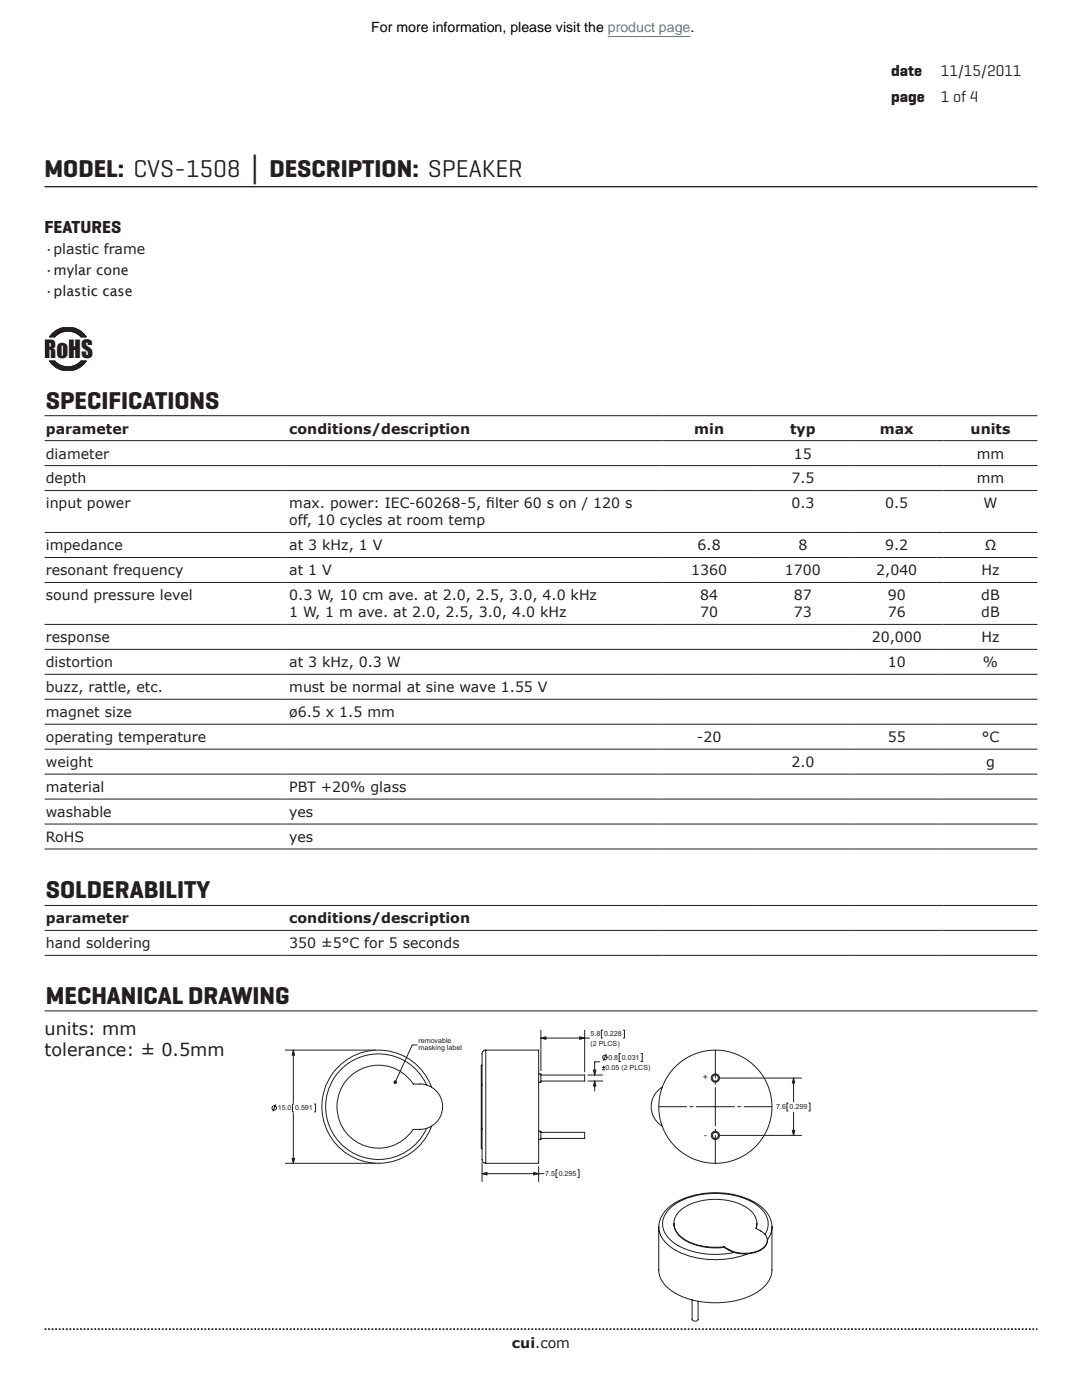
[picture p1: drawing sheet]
<svg xmlns="http://www.w3.org/2000/svg" width="216mm" height="279mm" viewBox="0 0 216 279" stroke-linecap="round" stroke-linejoin="round" font-family="sans-serif">
<path d="M8.9 37.3h198.1" fill="none" stroke="#231f20" stroke-width=".26"/>
<path d="M8.9 265.3h198.1" fill="none" stroke="#231f20" stroke-width=".35" stroke-dasharray=".4 .4 .4 .4 .4 .4" stroke-dashoffset=".7" stroke-linecap="butt"/>
<g fill="none" stroke="#231f20" stroke-width=".2">
<path d="M69.9 214.8a8.3 8.3 0 0 1 12.6 1.6 4.9 4.9 0 0 1 5.5 2.9 4.5 4.5 0 0 1-4.2 6.1h-1.4a8.3 8.3 0 0 1-12.2 1.8 8.3 8.3 0 0 1-.3-12.4zM85.1 216.6a10.5 10.5 0 0 0-16.1-4.1 10.5 10.5 0 0 0 0 16.6 10.5 10.5 0 0 0 16.1-3.9M86.1 217a11.3 11.3 0 0 0-17.3-5.2 11.3 11.3 0 0 0 0 18.1 11.3 11.3 0 0 0 17.3-5.2M96.2 216.4h-.2v9M96.2 212.6h-.2v3.8M96.9 209.6l-.5 .2-.2 .4v21.3l.3 .5 .4 .1M96.9 209.6v22.6M96.9 209.6h10.6v22.6h-10.6M107.5 214.3h.4v1.7h-.4M107.9 214.5h8.8v1.2h-8.8M132.1 217a4.5 4.5 0 0 0 0 7.7M142.7 209.6v5.5"/>
<path d="M142.7 215.8v.6M142.7 217v7.7M143.4 215.1h16.5M158.3 215.1v4.8M96 225.4v3.8h.2M96 225.4h.2M107.5 225.8h.4v1.6h-.4M107.9 226h8.8v1.2h-8.8M131.4 220.9h5.6M137.6 220.9h.7M138.9 220.9h7.7M142.7 225.3v.7"/>
<path d="M142.7 226.6v5.6M143.4 226.6h16.5M147.2 220.9h.6M148.5 220.9h5.5M157.3 220.1h-.3v1.6h.3M158.3 222v4.6M161.4 220.1h.2v1.6h-.2M131.4 244.9a5.9 5.9 0 0 0 3.8 4.9 18.1 18.1 0 0 0 14 .4M134.5 244.1a3.9 3.9 0 0 0 2.3 3.5 12.9 12.9 0 0 0 7.7 1.3l.9 .6M138.1 259.4v3.9a.7 .7 0 0 0 1.2 0v-3.6M144.5 248.8a11.7 11.7 0 0 1-8.9-2.2 3.2 3.2 0 0 1 .5-5.3 12.3 12.3 0 0 1 13.5 .2 3.2 3.2 0 0 1 1.2 3.6l1 .6a1.97 1.97 0 0 1 1.3 1.9 1.97 1.97 0 0 1-1.5 1.8 7.1 7.1 0 0 1-6.2 0M144.5 248.8l.9 .6"/>
<path d="M144.5 248.8v.1M151 244.1l-.1 1M152.6 246.4a3.9 3.9 0 0 0-.8-5.3 14.5 14.5 0 0 0-11.4-2.8 10.3 10.3 0 0 0-7.7 4.1 4.4 4.4 0 0 0 2.1 5.9 16 16 0 0 0 11.7 1.6M153.1 247.5a2.62 2.62 0 0 1-2.3 2.4 7.3 7.3 0 0 1-5.4-.4v-.1M154 244.9a6 6 0 0 0-3.8-5.2 17 17 0 0 0-16.2 .8 5.5 5.5 0 0 0-2.6 4.3v8.7a6.3 6.3 0 0 0 4.4 5.1 17.4 17.4 0 0 0 15.8-1.1 5.2 5.2 0 0 0 2.4-4v-8.6l-.2 1.2-.7 1.4"/>
<circle cx="142.7" cy="215.1" r=".83"/>
<circle cx="142.7" cy="215.1" r=".6"/>
<circle cx="142.7" cy="226.6" r=".83"/>
<circle cx="142.7" cy="220.9" r="11.3"/>
<circle cx="142.7" cy="226.6" r=".6"/>
</g>
<path d="M158.3 215.1l.3 1h-.5z" fill="#231f20"/>
<path d="M158.3 215.1l.3 1h-.5z" fill="none" stroke="#231f20" stroke-width=".2"/>
<path d="M158.1 225.6h.5l-.3 1z" fill="#231f20"/>
<g fill="none" stroke="#231f20" stroke-width=".2">
<path d="M56.9 209.6h18M58.5 209.6v10.5M55 220.5l-.5 1.2M56.9 232.2h18M58.5 222.1v10.1M58.6 220.3h-.2v1.6h.2M62.7 220.3h.3v1.6h-.3M158.1 225.6h.5l-.3 1z"/>
<circle cx="54.7" cy="221.1" r=".44"/>
</g>
<path d="M58.5 209.6l.3 1h-.5z" fill="#231f20"/>
<path d="M58.5 209.6l.3 1h-.5z" fill="none" stroke="#231f20" stroke-width=".2"/>
<path d="M58.3 231.2h.5l-.3 1z" fill="#231f20"/>
<path d="M83.3 208.5h-1l-3.4 7.5M58.3 231.2h.5l-.3 1z" fill="none" stroke="#231f20" stroke-width=".2"/>
<path d="M78.7 215.8a.26 .26 0 0 1 .4 .1 .26 .26 0 0 1-.3 .3l.1-.2-.1 .2-.2-.3z" fill-rule="evenodd" fill="#231f20"/>
<g fill="none" stroke="#231f20" stroke-width=".2">
<path d="M78.7 215.8a.26 .26 0 0 1 .4 .1 .26 .26 0 0 1-.3 .3l.1-.2-.1 .2-.2-.3zM107.9 207.2h9.7M107.9 205.6v8.1M116.7 205.6v8.3M117.3 215.7h3M117.3 214.5h3M118.7 215.7v2.1M119.7 211.9h-1v2.6M120.2 213.5h.5M120.2 213h.5M120.2 205.6h-.2v1.6h.2M120.4 212.7v.6"/>
<path d="M120.9 210.4l-.5 1.3M123.8 210.3h-.3v1.5h.3M124.4 205.6h.2v1.6h-.2M127.9 210.3h.3v1.5h-.3M96.2 234.2h12.4M96.2 232v3.8M107.5 232.8v3M111.2 233.4h-.3v1.6h.3M115.3 233.4h.2v1.6h-.2"/>
<circle cx="120.7" cy="211" r=".44"/>
</g>
<path d="M107.9 207.2l1-.3v.5z" fill="#231f20"/>
<path d="M107.9 207.2l1-.3v.5z" fill="none" stroke="#231f20" stroke-width=".2"/>
<path d="M115.7 206.9l1 .3-1 .2z" fill="#231f20"/>
<path d="M115.7 206.9l1 .3-1 .2z" fill="none" stroke="#231f20" stroke-width=".2"/>
<path d="M118.7 215.7l.2 1.1h-.5z" fill="#231f20"/>
<path d="M118.7 215.7l.2 1.1h-.5z" fill="none" stroke="#231f20" stroke-width=".2"/>
<path d="M118.4 213.5h.5l-.2 1z" fill="#231f20"/>
<path d="M118.4 213.5h.5l-.2 1z" fill="none" stroke="#231f20" stroke-width=".2"/>
<path d="M96.2 234.2l1-.2v.5z" fill="#231f20"/>
<path d="M96.2 234.2l1-.2v.5z" fill="none" stroke="#231f20" stroke-width=".2"/>
<path d="M106.5 234l1 .2-1 .3z" fill="#231f20"/>
<g fill="none" stroke="#231f20" stroke-width=".2">
<path d="M9.9 72.1h1a3.6 3.6 0 0 0 5.3 0h1a4.4 4.4 0 0 1-7.3 0zM10.2 66.9a4.4 4.4 0 0 1 7 .3h-1a3.6 3.6 0 0 0-5.3 0h-1zM8.9 83h198.1M8.9 87.9h198.1M8.9 92.9h198.1M8.9 97.9h198.1M8.9 106.3h198.1M8.9 111.3h198.1M8.9 116.2h198.1M8.9 124.6h198.1M8.9 129.6h198.1M8.9 134.6h198.1"/>
<path d="M8.9 139.6h198.1M8.9 144.5h198.1M8.9 149.5h198.1M8.9 154.5h198.1M8.9 159.5h198.1M8.9 164.5h198.1M8.9 169.4h198.1M106.5 234l1 .2-1 .3z"/>
</g>
<path d="M10.6 66.4a4.4 4.4 0 0 1 6.6 .8h-1a3.6 3.6 0 0 0-5.3 0h-1z" fill="#231f20"/>
<path d="M10.6 66.4a4.4 4.4 0 0 1 6.6 .8h-1a3.6 3.6 0 0 0-5.3 0h-1z" fill="none" stroke="#231f20" stroke-width=".2"/>
<path d="M9.9 72.1h1a3.6 3.6 0 0 0 5.3 0h1a4.4 4.4 0 0 1-7.3 0z" fill="#231f20"/>
<path d="M9.9 72.1h1a3.6 3.6 0 0 0 5.3 0h1a4.4 4.4 0 0 1-7.3 0zM8.9 180.7h198.1M8.9 185.7h198.1M8.9 190.7h198.1M8.9 201.7h198.1" fill="none" stroke="#231f20" stroke-width=".2"/>
<path d="M121.3 7.3h16.5" fill="none" stroke="#4582a4" stroke-width=".2"/>
<g font-size="4.9" fill="#231f20">
<text x="8.9" y="35.3">MODEL: CVS-1508 │ DESCRIPTION: SPEAKER</text>
<text x="9.1" y="81.5">SPECIFICATIONS</text>
<text x="9.1" y="179.3">SOLDERABILITY</text>
<text x="9.1" y="200.3">MECHANICAL DRAWING</text>
</g>
<text font-size="4.6" fill="#231f20" x="8.8" y="71.5">RoHS</text>
<g font-size="3.5" fill="#231f20">
<text x="8.9" y="46.4">FEATURES</text>
<text x="8.9" y="206.5">units: mm</text>
<text x="8.9" y="210.7">tolerance: ± 0.5mm</text>
</g>
<g font-size="3.2" fill="#231f20">
<text x="177.8" y="15.1">date</text>
<text x="187.7" y="15.1">11/15/2011</text>
<text x="177.8" y="20.4">page</text>
<text x="187.7" y="20.4">1 of 4</text>
</g>
<text font-size="2.8" x="74.1" y="6.4">For more information, please visit the product page.</text>
<g font-size="2.8" fill="#231f20">
<text x="8.9" y="50.7">•plastic frame</text>
<text x="8.9" y="54.9">•mylar cone</text>
<text x="8.9" y="59.1">•plastic case</text>
<text x="9.1" y="86.5">parameter</text>
<text x="57.7" y="86.5">conditions/description</text>
<text x="138.5" y="86.5">min</text>
<text x="157.7" y="86.5">typ</text>
<text x="175.6" y="86.5">max</text>
<text x="193.7" y="86.5">units</text>
<text x="9.1" y="91.5">diameter</text>
<text x="158.4" y="91.5">15</text>
<text x="194.9" y="91.5">mm</text>
<text x="9.1" y="96.5">depth</text>
<text x="9.1" y="101.5">input power</text>
<text x="57.7" y="101.5">max. power: IEC-60268-5, f</text>
<text x="97" y="101.5">ilter 60 s on / 120 s</text>
<text x="157.9" y="96.5">7.5</text>
<text x="157.9" y="101.5">0.3</text>
<text x="176.6" y="101.5">0.5</text>
<text x="194.9" y="96.5">mm</text>
<text x="196.3" y="101.5">W</text>
<text x="57.7" y="104.9">off, 10 cycles at room temp</text>
<text x="9.1" y="109.8">impedance</text>
<text x="57.7" y="109.8">at 3 kHz, 1 V</text>
<text x="139.2" y="109.8">6.8</text>
<text x="159.3" y="109.8">8</text>
<text x="176.6" y="109.8">9.2</text>
<text x="196.5" y="109.9">Ω</text>
<text x="9.1" y="114.8">resonant frequency</text>
<text x="9.1" y="119.8">sound pressure level</text>
<text x="57.7" y="114.8">at 1 V</text>
<text x="57.7" y="119.8">0.3 W, 10 cm ave. at 2.0, 2.5, 3.0, 4.0 kHz</text>
<text x="137.9" y="114.8">1360</text>
<text x="139.7" y="119.8">84</text>
<text x="156.6" y="114.8">1700</text>
<text x="158.4" y="119.8">87</text>
<text x="174.8" y="114.8">2,040</text>
<text x="177.1" y="119.8">90</text>
<text x="195.8" y="119.8">dB</text>
<text x="195.9" y="114.8">Hz</text>
<text x="57.7" y="123.2">1 W, 1 m ave. at 2.0, 2.5, 3.0, 4.0 kHz</text>
<text x="139.7" y="123.2">70</text>
<text x="158.4" y="123.2">73</text>
<text x="177.1" y="123.2">76</text>
<text x="195.8" y="123.2">dB</text>
<text x="9.1" y="128.2">response</text>
<text x="173.9" y="128.2">20,000</text>
<text x="195.9" y="128.2">Hz</text>
<text x="9.1" y="133.2">distortion</text>
<text x="57.7" y="133.2">at 3 kHz, 0.3 W</text>
<text x="177.1" y="133.2">10</text>
<text x="196.1" y="133.2">%</text>
<text x="9.1" y="138.1">buzz, rattle, etc.</text>
<text x="9.1" y="143.1">magnet size</text>
<text x="57.7" y="138.1">must be normal at sine wave 1.55 V</text>
<text x="57.7" y="143.1">ø6.5 x 1.5 mm</text>
<text x="9.1" y="148.1">operating temperature</text>
<text x="139.1" y="148.1">-20</text>
<text x="177.1" y="148.1">55</text>
<text x="195.9" y="148.1">°C</text>
<text x="9.1" y="153.1">weight</text>
<text x="157.9" y="153.1">2.0</text>
<text x="196.8" y="153.1">g</text>
<text x="9.1" y="158.1">material</text>
<text x="57.7" y="158.1">PBT +20% glass</text>
<text x="9.1" y="163">washable</text>
<text x="57.7" y="163">yes</text>
<text x="9.1" y="168">RoHS</text>
<text x="57.7" y="168">yes</text>
<text x="9.1" y="184.3">parameter</text>
<text x="57.7" y="184.3">conditions/description</text>
<text x="9.1" y="189.3">hand soldering</text>
<text x="57.7" y="189.3">350 ±5°C for 5 seconds</text>
<text x="102.2" y="269">cui.com</text>
</g>
<g font-size="1.8" fill="#231f20">
<text x="140.3" y="215.6">+</text>
<text x="140.5" y="227.1">-</text>
</g>
<g font-size="1.4" fill="#231f20">
<text x="83.5" y="208.2">removable</text>
<text x="83.5" y="209.6">masking label</text>
<text x="117.9" y="208.7">(2 PLCS)</text>
<text x="117.9" y="206.9">5.8</text>
<text x="120.5" y="206.9">0.228</text>
<text x="120.8" y="213.5">0.05 (2 PLCS)</text>
<text x="121.4" y="211.5">0.8</text>
<text x="124.1" y="211.5">0.031</text>
<text x="55.4" y="221.6">15.0</text>
<text x="58.9" y="221.6">0.591</text>
<text x="154.9" y="221.4">7.6</text>
<text x="157.6" y="221.4">0.299</text>
<text x="108.8" y="234.7">7.5</text>
<text x="111.5" y="234.7">0.295</text>
</g>
</svg>
